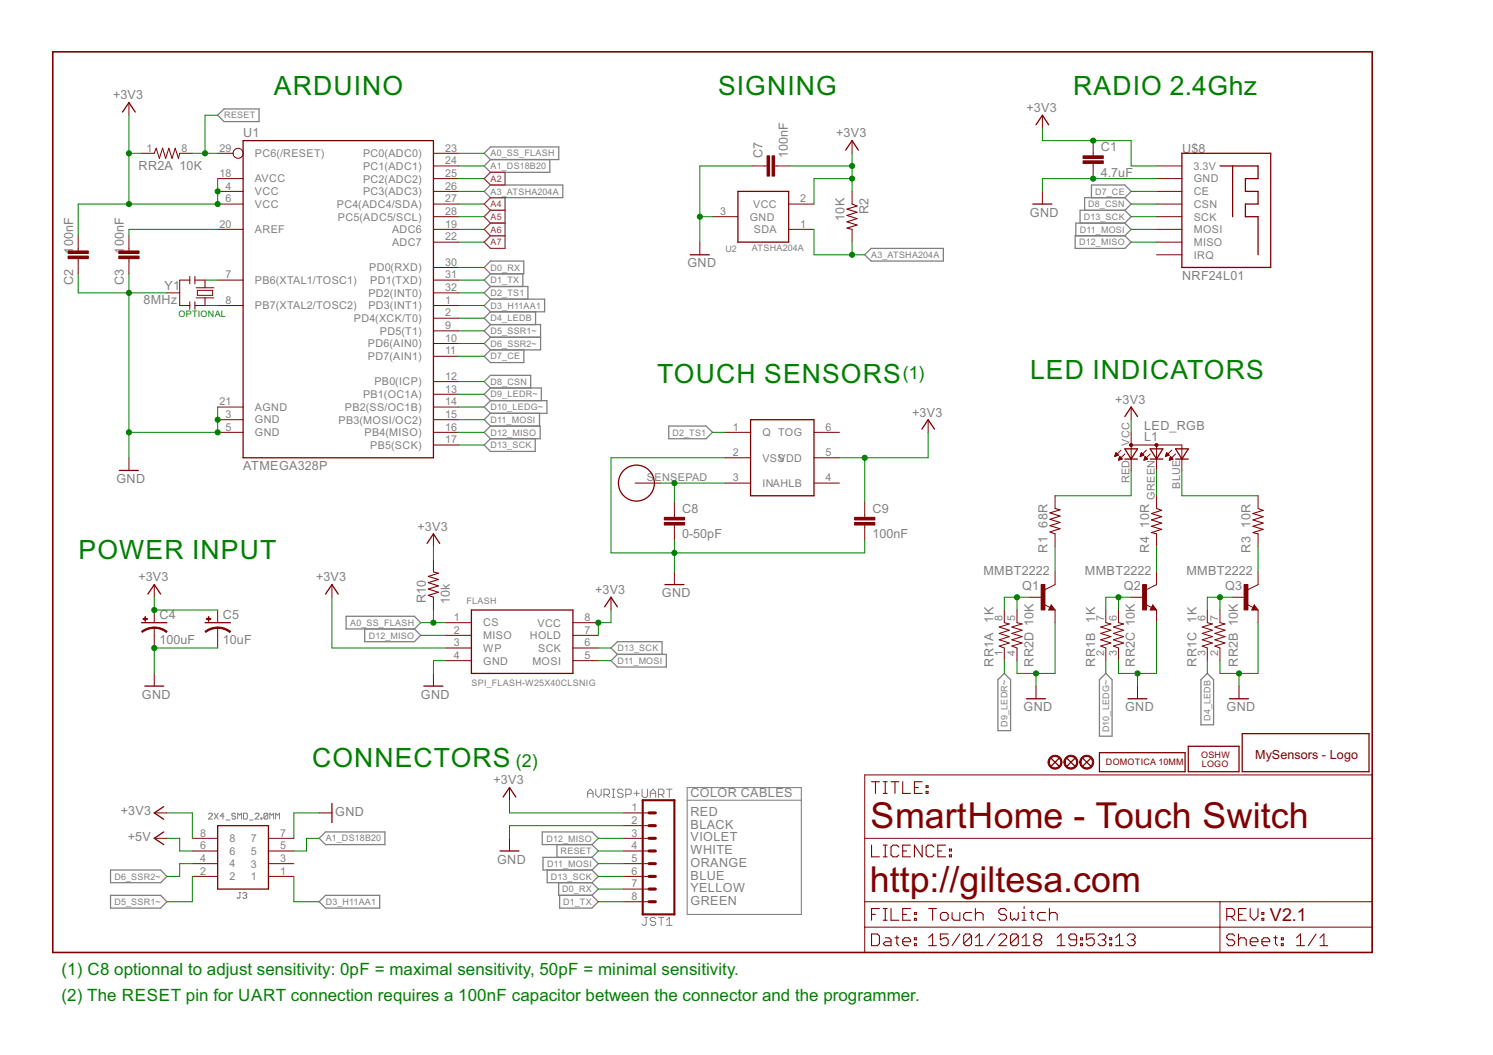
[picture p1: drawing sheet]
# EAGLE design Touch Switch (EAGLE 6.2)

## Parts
C1  4.7uF  C1206  [C1206]
C2  100nF  C0603  [C0603]
C3  100nF  C0603  [C0603]
C4  100uF  10UF-16V-10%(TANT)  [EIA3216]
C5  10uF  10UF-16V-10%(TANT)  [EIA3216]
C7  100nF  C0603  [C0603]
C8  0-50pF  C0603  [C0603]
C9  100nF  C0603  [C0603]
FLASH  SPI_FLASH-W25X40CLSNIG  SPI_FLASH-X25XXSMD  [SO08]
J3  2X4_SMD_2.0MM  [2X4_SMD_2.0MM]
JST1  AVRISP+UART  JST-8-1MM-SMD  [JST-8-1MM-SMD]
L1  LED_RGB  LED_RGB_1206_SIDE  [LED_RGB_1206_SIDE]
LOGO1  OSHW_LOGO_FILLX0150-NT  [OSHW_FILLX150_NOTEXT]
Q1  MMBT2222  TRANSISTOR_NPNSOT23  [SOT23]
Q2  MMBT2222  TRANSISTOR_NPNSOT23  [SOT23]
Q3  MMBT2222  TRANSISTOR_NPNSOT23  [SOT23]
R1  68R  R0603  [R0603]
R2  10K  R0603  [R0603]
R3  10R  R0603  [R0603]
R4  10R  R0603  [R0603]
R10  10k  R0603  [R0603]
RR1  1K  RESISTOR-ARRAY0603-ARV  [0603-ARV]
RR2  10K  RESISTOR-ARRAY0603-ARV  [0603-ARV]
TTP1  TTP223  TTP223-BA6  [SOT-23-6]
U1  ATMEGA328P  ATMEGA328P_TQFP  [TQFP32-08]
U2  ATSHA204A  IC_ATSHA204A_CRYPT  [SOT23-3]
U$1  HTTM_SENSEPAD  [HTTM_SENSEPAD]
U$2  MYSENSORS  [MYSENSORS]
U$5  DOMOTICA-10MM  [DOMOTICA-10MM]
U$6  FIDUCIAL1X2  [FIDUCIAL-1X2]
U$7  FIDUCIAL1X2  [FIDUCIAL-1X2]
U$8  NRF24L01  NRF24L01_SMD  [NRF24L01_SMD]
U$14  FIDUCIAL1X2  [FIDUCIAL-1X2]
Y1  8MHz  RESONATORMU  [RESONATOR]

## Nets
+3V3: C1.1 C2.2 C4.A(+) C5.A(+) C7.2 C9.1 FLASH.3(WP) FLASH.7(HOLD) FLASH.8(VCC) J3.8 JST1.1 L1.VCC R2.1 R10.2 RR2.1 TTP1.5(VDD) U1.4(VCC) U1.6(VCC) U1.18(AVCC) U2.2(VCC) U$8.3.3V
+5V: J3.6
A0_SS_FLASH: FLASH.1(CS) R10.1 U1.23(PC0(ADC0))
A1_DS18B20: J3.5 U1.24(PC1(ADC1))
A2: U1.25(PC2(ADC2))
A3_ATSHA204A: R2.2 U1.26(PC3(ADC3)) U2.1(SDA)
A4: U1.27(PC4(ADC4/SDA))
A5: U1.28(PC5(ADC5/SCL))
A6: U1.19(ADC6)
A7: U1.22(ADC7)
D0_RX: JST1.7 U1.30(PD0(RXD))
D1_TX: JST1.8 U1.31(PD1(TXD))
D2_TS1: TTP1.1(Q) U1.32(PD2(INT0))
D3_H11AA1: J3.1 U1.1(PD3(INT1))
D4_LEDB: RR1.3 U1.2(PD4(XCK/T0))
D5_SSR1~: J3.2 U1.9(PD5(T1))
D6_SSR2~: J3.4 U1.10(PD6(AIN0))
D7_CE: U1.11(PD7(AIN1)) U$8.CE
D8_CSN: U1.12(PB0(ICP)) U$8.CSN
D9_LEDR~: RR1.1 U1.13(PB1(OC1A))
D10_LEDG~: RR1.2 U1.14(PB2(SS/OC1B))
D11_MOSI: FLASH.5(MOSI) JST1.5 U1.15(PB3(MOSI/OC2)) U$8.MOSI
D12_MISO: FLASH.2(MISO) JST1.3 U1.16(PB4(MISO)) U$8.MISO
D13_SCK: FLASH.6(SCK) JST1.6 U1.17(PB5(SCK)) U$8.SCK
GND: C1.2 C2.1 C3.1 C4.C(-) C5.C(-) C7.1 C8.2 C9.2 FLASH.4(GND) J3.7 JST1.2 Q1.2(E) Q2.2(E) Q3.2(E) RR2.2 RR2.3 RR2.4 TTP1.2(VSS) U1.3(GND) U1.5(GND) U1.21(AGND) U2.3(GND) U$8.GND Y1.2
N$1: Q1.3(C) R1.1
N$2: L1.GREEN R4.1
N$4: L1.RED R1.2
N$5: Q2.1(B) RR1.7 RR2.6
N$6: Q1.1(B) RR1.8 RR2.5
N$7: Q2.3(C) R4.2
N$8: Q3.3(C) R3.2
N$9: Q3.1(B) RR1.6 RR2.7
N$10: C8.1 TTP1.3(IN) U$1.SENSEPAD
N$11: L1.BLUE R3.1
N$29: U1.7(PB6(XTAL1/TOSC1)) Y1.1
N$30: U1.8(PB7(XTAL2/TOSC2)) Y1.3
N$33: C3.2 U1.20(AREF)
RESET: JST1.4 RR2.8 U1.29(PC6(/RESET))
Unconnected: J3.3 RR1.4 RR1.5 TTP1.4(AHLB) TTP1.6(TOG) U$8.IRQ

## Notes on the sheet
- ARDUINO | SIGNING | RADIO 2.4Ghz
- OPTIONAL
- TOUCH SENSORS | (1) | LED INDICATORS
- POWER INPUT
- CONNECTORS | (2)
- COLOR CABLES
- RED
- BLACK | SmartHome - Touch Switch
- VIOLET
- WHITE
- ORANGE
- BLUE
- YELLOW | http://giltesa.com
- GREEN
- V2.1
- (1) C8 optionnal to adjust sensitivity: 0pF = maximal sensitivity, 50pF = minimal sensitivity.
- (2) The RESET pin for UART connection requires a 100nF capacitor between the connector and the programmer.

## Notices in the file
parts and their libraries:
SparkFun-DigitalIC: Licensing: Creative Commons ShareAlike 4.0 International - https://creativecommons.org/licenses/by-sa/4.0
